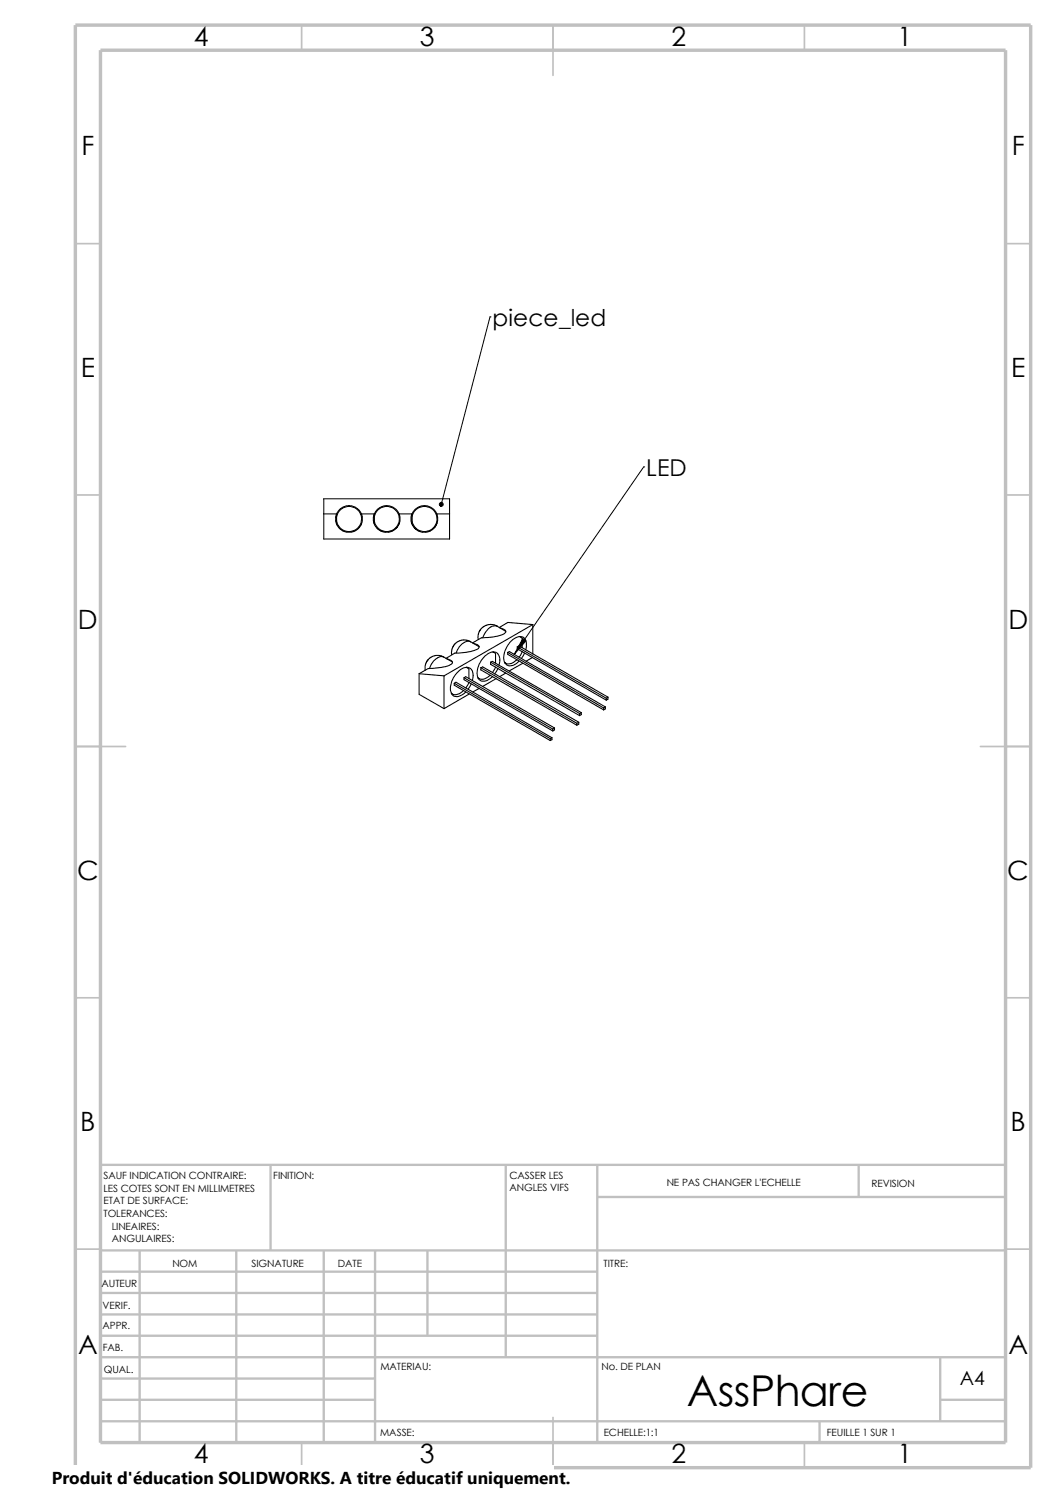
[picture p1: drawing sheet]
<svg xmlns="http://www.w3.org/2000/svg" width="210mm" height="297mm" viewBox="0 0 210 297" stroke-linecap="round" stroke-linejoin="round" font-family="sans-serif">
<g fill="none" stroke="#c0c0c0" stroke-width=".34">
<path d="M60 5v5M110 5v10M160 5v5M15 48.5h5M200 48.5h5M15 98.5h5M200 98.5h5M15 148.5h10M195 148.5h10M15 198.5h5M200 198.5h5M15 248.5h5"/>
<path d="M200 248.5h5M60 287v5M110 282v10M160 287v5"/>
</g>
<g fill="none" stroke="#c0c0c0" stroke-width=".47">
<path d="M53.8 231.7v17.1M100.6 231.7v38.3M118.8 238.1h81.2M118.8 231.7v55.3M170.8 231.7v6.4M200 231.7h-180v55.3M20 253h98.8M20 248.8h180M20 257.2h98.8M27.8 248.8v38.2M47 248.8v38.2M64.4 248.8v38.2"/>
<path d="M74.6 248.8v38.2M85 248.8v16.9M20 265.7h98.8M20 270h180M20 278.5h54.6M20 274.2h54.6M20 261.5h98.8M187 270v12.7M187 278.5h13M20 282.7h180M163 282.7v4.3"/>
</g>
<path d="M15 5h190v287h-190zM20 10h180v277h-180z" fill="none" stroke="#c0c0c0" stroke-width=".68" stroke-linecap="butt"/>
<g fill="none" stroke="#000" stroke-width=".21">
<path d="M64.4 99.2h25v8h-25zM64.4 102.2h2.6M66.9 102.4v1.7M67 102.2a2.65 2.65 0 0 1 2.4-1.6 2.65 2.65 0 0 1 2.5 1.6h2.6M71.8 102.2l.3 .6v.8l-.3 .9-.8 .9-1.2 .5-1.3-.2-1.1-.8-.4-.5-.2-.8v-.8l.2-.6M74.4 102.4v1.7M74.5 102.2a2.65 2.65 0 0 1 2.4-1.6 2.65 2.65 0 0 1 2.5 1.6h2.6M79.3 102.2l.2 .6v.8l-.3 .9-.8 .9-1.1 .5-1.3-.2-1.2-.8-.3-.5-.2-.8v-.8l.2-.6M81.9 102.4v1.7M82 102.2a2.65 2.65 0 0 1 2.4-1.6 2.65 2.65 0 0 1 2.5 1.6h2.5M86.8 102.2l.2 .6v.8l-.3 .9-.8 .9-1.1 .5-1.3-.2-1.2-.8-.3-.5-.3-.8v-.8l.3-.6M83.4 134l4.9 .5"/>
<path d="M83.4 134v4.1l4.9 2.9M88.3 130.7a1.9 1.9 0 0 0-2.2 1l-.7 1.3M88.3 130.7l1.7 1M88.3 130.7l-.7-.3h-.9l-1.2 .5-.5 .5-.4 .7v1.2M88.3 134.5v6.5M88.8 131l.1 .1a1.07 1.07 0 0 1 1.1 .8l-.1 .1a9.1 9.1 0 0 1-4.8 1l-1.7 1M89.8 138h.2M90.3 135.9l.4-.2 19.1 11.1M90.3 135.9v.4l19.1 11M90.3 135.9l19.1 11M92.2 137.4a1.9 1.9 0 0 1-2.5 .5M92.3 134.8l.3-.2 17.7 10.2"/>
<path d="M92.3 134.8v.4l17.6 10.2M92.3 134.8l17.6 10.2M92.7 132.8l.6 .3v1.9M92.8 132.8l.2 .1M93.3 135.8l-.7 1.1M93.3 135.8h.1M93.3 138l-5 3M93.6 127.7l-.6-.3-.9-.1-1.3 .5-.8 .9-.2 .6v1M93.6 127.7a2.31 2.31 0 0 0-2.6 1.6l-.3 .6M93.6 127.7l1.7 1M93.7 136.1l-.6 1M93.9 135.4a1.9 1.9 0 0 0-.9-2.6 3.7 3.7 0 0 0-3.2 2.8 2.48 2.48 0 0 0 .4 2.8 2.17 2.17 0 0 0 2.4-.8"/>
<path d="M94.1 128h.1a.89 .89 0 0 1 1.1 .8 5.4 5.4 0 0 1-3.6 1.1h-1.2l-1.8 1.1M95.1 134.9h.1M95.1 134.9l.2 .1M95.3 136.9l-1.3 .8M95.6 132.8l.4-.1 19.1 11M95.6 132.8v.5l19.1 11M95.6 132.8l19.1 11.1M97.5 134.3a1.87 1.87 0 0 1-2.5 .5M97.6 131.7l.3-.1 17.7 10.2M97.6 131.7v.5l17.7 10.2M97.6 131.7l17.7 10.2M98 129.7l.6 .3v1.9"/>
<path d="M98.1 129.7l.2 .1M98.1 129.7h.1M98.6 132.7l-.6 1.1M98.7 135l-2.7 1.6M98.9 124.6a1.86 1.86 0 0 0-2.2 1l-.7 1.3M98.9 124.6l1.7 1M98.9 124.6l-.6-.3-.8-.1-.8 .2-.7 .4-.8 1.1-.1 1.3M99 133l-.6 1.1M99.2 132.3a2.04 2.04 0 0 0-.6-2.5 3.1 3.1 0 0 0-3.1 2 2.74 2.74 0 0 0 0 3.5 2.06 2.06 0 0 0 2.5-.7M99.4 124.9h.1a1.04 1.04 0 0 1 1.1 .9 6.9 6.9 0 0 1-4.4 1.1h-.4l-1.8 1M100.4 131.8l.2 .2M100.4 131.9h.1"/>
<path d="M100.6 133.9l-1.2 .7M101 129.8l.3-.2 19.1 11M101 129.8v.4l19.1 11M101 129.8l19.1 11M102.8 131.2a1.76 1.76 0 0 1-2.5 .5M102.9 128.7l.3-.2 17.7 10.2M102.9 128.7v.4l17.7 10.2M102.9 128.7l17.7 10.2M103.3 126.6l.5 .4v1.9M103.4 126.6l.2 .1M103.4 126.6v.1M103.8 129.7l-.5 1"/>
<path d="M103.8 129.7h.1M104 132l-2.7 1.5M104.3 129.9l-.6 1.1M104.6 129.3a1.99 1.99 0 0 0-.7-2.6 3.2 3.2 0 0 0-3.3 2.4 2.59 2.59 0 0 0 .2 3.2 2.06 2.06 0 0 0 2.5-.8M105.9 130.8l-1.3 .7M106 124.2l-17.7 10.3M106 124.2v5.9M106 124.2l-5-.4-1.7 1M120.6 138.9v.4M120.9 138.7l-.3 .2M120.9 138.7v.4l-.3 .2M109.4 146.9v.4"/>
<path d="M109.8 146.8v.4l-.4 .1M109.8 146.8l-.4 .1M109.9 145v.4M110.3 144.8l-.4 .2M110.3 144.8v.4l-.4 .2M114.7 143.9v.4M115.1 143.7v.4l-.4 .2M115.1 143.7l-.4 .2M115.3 141.9v.5M115.6 141.8l-.3 .1M115.6 141.8v.4l-.3 .2M120.1 140.8v.4"/>
<path d="M120.4 140.6l-.3 .2M120.4 140.6v.4l-.3 .2"/>
<circle cx="69.4" cy="103.2" r="2.49"/>
<circle cx="76.9" cy="103.2" r="2.49"/>
<circle cx="84.4" cy="103.2" r="2.49"/>
</g>
<path d="M97.5 63h.1M97.5 63l-9.7 37.3M128 92.9h.1M128 92.9l-25.7 37.3" fill="none" stroke="#000" stroke-width=".2"/>
<g fill="#000" stroke="#000" stroke-width=".2">
<path d="M104 127l.6 .5-2.3 2.7z"/>
<path d="M87.5 100.1a.38 .38 0 0 1 .6 .1 .38 .38 0 0 1-.4 .5l.1-.4-.1 .4-.3-.2z" fill-rule="evenodd"/>
</g>
<path d="M10.3 291.5h99.8v5.5h-99.8z" fill="#fff"/>
<text font-size="8.5" x="136.6" y="279.7">AssPhare</text>
<g font-size="5.3">
<text x="38.5" y="9.1">4</text>
<text x="83.5" y="9.1">3</text>
<text x="133.5" y="9.1">2</text>
<text x="178.5" y="9.1">1</text>
<text x="16.2" y="30.8">F</text>
<text x="201.2" y="30.8">F</text>
<text x="16" y="75.1">E</text>
<text x="201.1" y="75.1">E</text>
<text x="15.5" y="125.1">D</text>
<text x="200.6" y="125.1">D</text>
<text x="15.3" y="175.1">C</text>
<text x="200.3" y="175.1">C</text>
<text x="16" y="225.1">B</text>
<text x="201" y="225.1">B</text>
<text x="15.5" y="269.3">A</text>
<text x="200.5" y="269.3">A</text>
<text x="38.5" y="291.1">4</text>
<text x="83.5" y="291.1">3</text>
<text x="133.5" y="291.1">2</text>
<text x="178.5" y="291.1">1</text>
</g>
<g font-size="4.6">
<text x="98" y="64.9">piece_led</text>
<text x="128.5" y="94.7">LED</text>
</g>
<text font-size="3.9" x="190.9" y="275.5">A4</text>
<text font-size="3.4" x="10.3" y="295.2">Produit d'éducation SOLIDWORKS. A titre éducatif uniquement.</text>
<g font-size="2">
<text x="20.6" y="234.6">SAUF INDICATION CONTRAIRE:</text>
<text x="20.6" y="237.1">LES COTES SONT EN MILLIMETRES</text>
<text x="20.6" y="239.6">ETAT DE SURFACE:</text>
<text x="54.4" y="234.6">FINITION:</text>
<text x="101.3" y="237">ANGLES VIFS</text>
<text x="101.3" y="234.5">CASSER LES</text>
<text x="132.6" y="236">NE PAS CHANGER L'ECHELLE</text>
<text x="173.3" y="236.2">REVISION</text>
<text x="20.6" y="242.1">TOLERANCES:</text>
<text x="22.2" y="244.6">LINEAIRES:</text>
<text x="22.2" y="247.1">ANGULAIRES:</text>
<text x="50" y="252">SIGNATURE</text>
<text x="67.2" y="252">DATE</text>
<text x="120" y="252">TITRE:</text>
<text x="20.2" y="256.1">AUTEUR</text>
<text x="34.3" y="252.1">NOM</text>
<text x="20.4" y="260.4">VERIF.</text>
<text x="20.4" y="264.5">APPR.</text>
<text x="20.4" y="268.8">FAB.</text>
<text x="20.7" y="273.2">QUAL.</text>
<text x="75.6" y="272.5">MATERIAU:</text>
<text x="119.6" y="272.5">No. DE PLAN</text>
<text x="75.6" y="285.6">MASSE:</text>
<text x="120.1" y="285.6">ECHELLE:1:1</text>
<text x="164.5" y="285.6">FEUILLE 1 SUR 1</text>
</g>
</svg>
